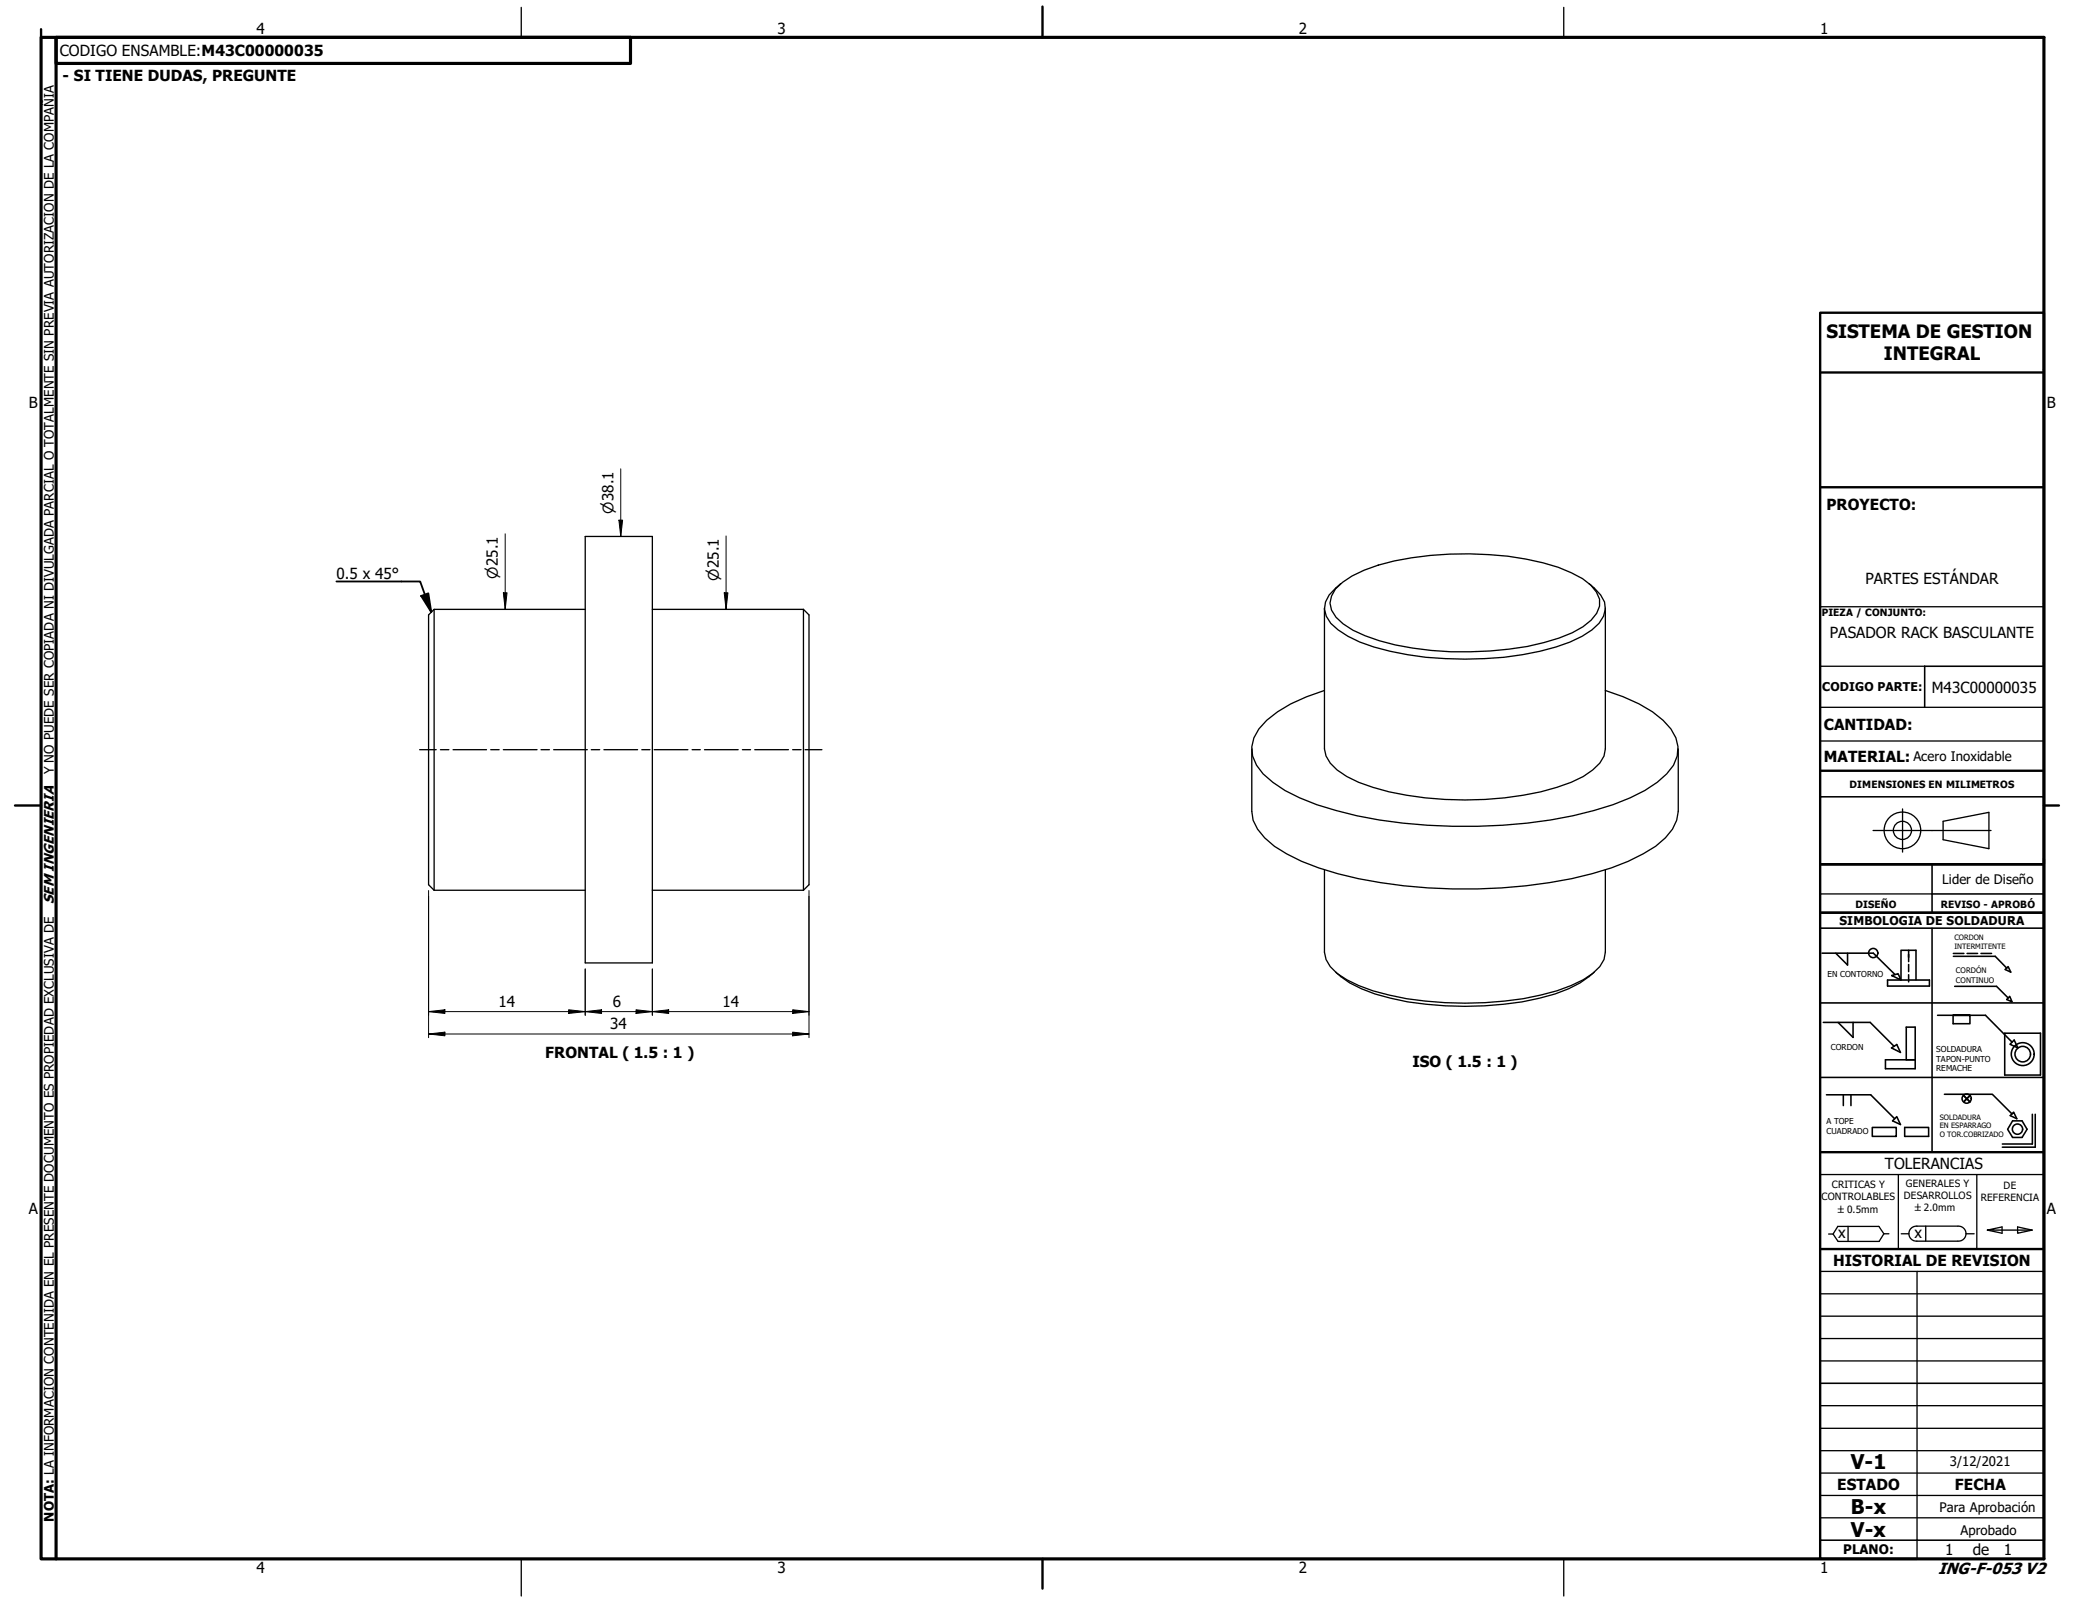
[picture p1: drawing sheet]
<svg xmlns="http://www.w3.org/2000/svg" width="279mm" height="216mm" viewBox="0 0 279 216" stroke-linecap="round" stroke-linejoin="round" font-family="sans-serif">
<!-- layer: Visible (ISO) -->
<g fill="none" stroke="#000" stroke-width=".18">
<path d="M78.4 71.9h9v57.1h-9zM179 78.9a12.3 12.3 0 0 1 5.7-3.2 44.7 44.7 0 0 1 24.1 .3l1.8 .8a6 6 0 0 1 3.7 3.5v.9l-.3 1a9.2 9.2 0 0 1-5.1 3.3 43.1 43.1 0 0 1-17.1 1.7 29.9 29.9 0 0 1-10.5-2.7l-1.3-.9-1-.9a2.73 2.73 0 0 1 0-3.8zM179.7 78.2l-.7 .6a3.1 3.1 0 0 0-.7 4.7 13.2 13.2 0 0 0 5.8 3.2 46.6 46.6 0 0 0 24.4 0 12.6 12.6 0 0 0 5.8-3.2 2.83 2.83 0 0 0 .2-3.8l-1.6-1.5M58.2 81.7v37.6M58.2 81.7l-.8 .7v36.2l.8 .7M58.2 81.7h20.2M87.4 81.7h20.3M107.7 81.7l.7 .7v36.2l-.7 .7M107.7 81.7v37.6M177.5 81.5v18.9l.2 .9 .6 1a11.6 11.6 0 0 0 5.7 3.2 45.7 45.7 0 0 0 24.6 0 11.5 11.5 0 0 0 5.8-3.2l.5-1 .2-.9v-18.9M177.5 92.5a20 20 0 0 0-7.7 4 4.9 4.9 0 0 0-1.9 4.8l.5 1.3 .9 1.1a18.2 18.2 0 0 0 7.2 4.1 66.4 66.4 0 0 0 24.9 2.8 51.7 51.7 0 0 0 17-3.7 12.8 12.8 0 0 0 5.9-4.3 4.2 4.2 0 0 0-.4-4.9 14.2 14.2 0 0 0-6.4-4.3l-2.4-.9M243.9 89.3h14"/>
<path d="M243.9 81.3h30M243.9 94.8h30M243.9 99.3h30M58.2 119.3h20.2M87.4 119.3h20.3M167.7 100.4v8.3l.2 1.2a9 9 0 0 0 4.5 4.5 36.9 36.9 0 0 0 12.6 3.9 72.4 72.4 0 0 0 28.4-1.2 27.2 27.2 0 0 0 8.5-3.7l1.3-1.1 .9-1.2 .6-1.2 .2-1.2v-8.3M177.5 116.6v11a4.8 4.8 0 0 0 3 3.7 24.7 24.7 0 0 0 8 2.5 47.6 47.6 0 0 0 20.1-1 12.2 12.2 0 0 0 5.8-3.3l.5-.9 .2-1v-11M243.9 119.8h15M179 130.3a12.4 12.4 0 0 0 5.3 2.9 44.7 44.7 0 0 0 24.1 0 13 13 0 0 0 5.2-2.9M243.9 179.4h30M243.9 176.4h30M243.9 173.4h30"/>
<path d="M243.9 170.4h30M247.6 164.4v2M252.4 165.3l-.6 1.1h-5.5l-.7-1h-.6M253.1 165.3h-.7l-.6-.9h-5.5l-.7 1M254.8 165.3h1M256.9 166.3h5.5M256.9 164.3h5.5M256.9 164.3a1.01 1.01 0 0 0-1.1 1 1.01 1.01 0 0 0 1.1 1M256.9 170.4v38.5M258.1 164.3v2M262.4 164.3a1.01 1.01 0 0 1 1.1 1 1.01 1.01 0 0 1-1.1 1M263.5 165.3h1"/>
<path d="M266.3 164.9l2 .4v-.9l-2 .5h6M270.4 164.4l1.9 .5-1.9 .4zM243.9 182.4h30"/>
</g>
<!-- layer: Title (ISO) -->
<path d="M243.9 49.9h30M243.9 65.3v-23.4h30v164.5M243.9 65.3v57M243.9 65.3h30M243.9 103.3h30M273.9 115.8h-30h30M243.9 122.3v32.1h30M243.9 122.3h30M243.9 154.4v54.5h13M243.9 167.4h30" fill="none" stroke="#000" stroke-width=".32"/>
<!-- layer: Title (ANSI) -->
<g fill="none" stroke="#000" stroke-width=".21">
<path d="M273.9 89.3h-16v5.5M243.9 106.8h30M258.9 119.8h15M258.9 115.8v6.5M243.9 122.3h30h-29.7M243.9 124.4h30M243.9 134.4h30M244.2 127.7h6.8l2.9 2.9M244.3 137h6.3l3.2 3.2M246 127.7l1.6 1.6v-1.6M246.3 137l2 2v-2M252.9 131.3h5.7v.9h-5.7z"/>
<path d="M253.5 130.7l.9-.2 .3 .8zM254.7 131.3v-3.9h2.1v3.9M255.8 127.4v1.5M255.8 129.3v.9M255.8 130.6v1M258.9 124.4v30M259.6 136.1h6.5l3.5 3.6M261.7 136.1v1.1h2.3v-1.1h-2.3h2.3M261.8 127.8h1.4M261.8 128.2h5.6l1.5 1.6M261.9 132.2h5.6l1.6 1.5M263.6 127.8h1.4"/>
<path d="M265.5 127.8h1.4M268.6 138.5h4.8v5.6h-4.8zM269.1 129.5l.4 .8-.8-.4zM269.3 133.5l.3 .8-.7-.4zM269.9 139.4l.5 1-1.1-.5zM243.9 144.4h30M244.8 146.7h5.9l3.2 3.2M247 146.7v1.5M248 146.7v1.5M250.9 151.1h3.2v1.2h-3.2zM253.5 140.4l.7-.4 .5 1zM254.2 149.6l.5 1.1-1.1-.5z"/>
<path d="M255.2 151.1h3.2v1.2h-3.2zM255.4 142v-4.3h1.2v5.5h-3.9v-1.2h3.9M260.6 146.6h6.4l2.6 2.7M263.1 146.8l.9 .9M264 146.8l-.9 .9 .9-.9M269.4 149.5l.4-.5 .5 .9zM269.7 150.2h1.3l.6 1.1-.6 1.1h-1.3l-.7-1.1zM272.3 149.3v4h-4M272.7 149.3v4.4h-4.4M243.9 185.4h30M243.9 206.4h30"/>
<circle cx="251" cy="127.7" r=".62"/>
<circle cx="263.5" cy="147.2" r=".62"/>
<circle cx="270.4" cy="151.3" r=".69"/>
<circle cx="271.1" cy="141.3" r="1.53"/>
<circle cx="271.1" cy="141.3" r="1.04"/>
</g>
<g fill="none" stroke="#000" stroke-width=".18">
<path d="M260.4 110.1l6.1-1.2v4.8l-6.1-1.2zM243.9 157.4h30M254.4 157.4v10M264.9 157.4v10M243.9 191.4h30M243.9 194.4h30M243.9 188.4h30M243.9 197.4h30M243.9 203.4h30M243.9 200.4h30"/>
<circle cx="254.9" cy="111.3" r="2.45"/>
<circle cx="254.9" cy="111.3" r="1.22"/>
</g>
<!-- layer: Centerline (ANSI) -->
<path d="M251 111.3h15.8M255 108.4v5.8" fill="none" stroke="#000" stroke-width=".18"/>
<!-- layer: Border (ANSI) -->
<path d="M5.5 5h268.4v203.9h-268.4zM7.5 5h77v3.5h-77zM7.5 5v203.9" fill="none" stroke="#000" stroke-width=".42"/>
<!-- layer: Border (ISO) -->
<path d="M5.5 3.9v1.1M139.7 .9v4.1M2 107.9h3.5M273.9 107.9h2M139.7 208.9v4" fill="none" stroke="#000" stroke-width=".32"/>
<!-- layer: Border (ANSI) -->
<path d="M69.8 1v4M209.5 1v4M69.8 208.9v5M209.5 208.9v5" fill="none" stroke="#000" stroke-width=".18"/>
<!-- layer: Work Axis (ISO) -->
<g fill="none" stroke="#000" stroke-width=".18">
<path d="M56.2 100.5h2.3M59 100.5h1.1M60.7 100.5h4.5M65.8 100.5h1.1M67.5 100.5h4.5M72.5 100.5h1.1M74.2 100.5h4.5M79.2 100.5h1.2M80.9 100.5h4.5M86 100.5h1.1M87.7 100.5h4.5M92.7 100.5h1.1"/>
<path d="M94.4 100.5h4.5M99.5 100.5h1.1M101.1 100.5h4.6M106.2 100.5h1.2M107.9 100.5h2.2"/>
</g>
<!-- layer: Dimension (ISO) -->
<g fill="none" stroke="#000" stroke-width=".13">
<path d="M67.5 79.4h.4l-.2 2.3zM67.7 71.5v10.2M82.9 69.7h.5l-.2 2.2zM83.2 62.8v9.1M97 79.4h.5l-.2 2.3zM97.3 71.8v9.9M57.4 119.3v19.8M108.4 119.3v19.8M57.4 138.6l2.2-.3v.5zM57.4 135.6l2.2-.3v.5zM57.4 138.6h51M57.4 135.6h51"/>
<path d="M76.2 135.3l2.2 .3-2.2 .2zM78.4 135.6l2.2-.3v.5zM78.4 129.9v6.2M85.2 135.3l2.2 .3-2.2 .2zM87.4 135.6l2.2-.3v.5zM87.4 129.9v6.2M106.2 138.3l2.2 .3-2.2 .2zM106.2 135.3l2.2 .3-2.2 .2z"/>
</g>
<g fill="#000">
<path d="M67.5 79.4h.4l-.2 2.3z" fill-rule="evenodd"/>
<path d="M82.9 69.7h.5l-.2 2.2z" fill-rule="evenodd"/>
<path d="M97 79.4h.5l-.2 2.3z" fill-rule="evenodd"/>
<path d="M57.4 138.6l2.2-.3v.5z" fill-rule="evenodd"/>
<path d="M57.4 135.6l2.2-.3v.5z" fill-rule="evenodd"/>
<path d="M76.2 135.3l2.2 .3-2.2 .2z" fill-rule="evenodd"/>
<path d="M78.4 135.6l2.2-.3v.5z" fill-rule="evenodd"/>
<path d="M85.2 135.3l2.2 .3-2.2 .2z" fill-rule="evenodd"/>
<path d="M87.4 135.6l2.2-.3v.5z" fill-rule="evenodd"/>
<path d="M106.2 138.3l2.2 .3-2.2 .2z" fill-rule="evenodd"/>
<path d="M106.2 135.3l2.2 .3-2.2 .2z" fill-rule="evenodd"/>
</g>
<!-- layer: Symbol (ISO) -->
<path d="M45.1 77.9h11.2l1.5 4.1M56.4 79.9l1-.4 .4 2.5z" fill="none" stroke="#000" stroke-width=".25"/>
<path d="M56.4 79.9l1-.4 .4 2.5z" fill-rule="evenodd" fill="#000"/>
<g font-size="2.7">
<text x="248" y="196.9">V-1</text>
<text x="248" y="202.9">B-x</text>
<text x="248" y="205.9">V-x</text>
</g>
<g font-size="2.5">
<text x="244.8" y="45.3">SISTEMA DE GESTION</text>
<text x="252.4" y="48.3">INTEGRAL</text>
</g>
<text font-size="2.2" x="259.7" y="210.9">ING-F-053 V2</text>
<g font-size="2">
<text x="34.4" y="4.6">4</text>
<text x="104.2" y="4.6">3</text>
<text x="174.1" y="4.6">2</text>
<text x="243.9" y="4.6">1</text>
<text x="8" y="7.5">CODIGO ENSAMBLE:M43C00000035</text>
<text x="8.4" y="10.9">- SI TIENE DUDAS, PREGUNTE</text>
<text x="3.9" y="54.7">B</text>
<text x="274.3" y="54.7">B</text>
<text x="244.8" y="68.3">PROYECTO:</text>
<text x="45.1" y="77.6">0.5 x 45°</text>
<text x="250" y="78.3">PARTES ESTÁNDAR</text>
<text x="245.2" y="85.5">PASADOR RACK BASCULANTE</text>
<text x="258.9" y="92.8">M43C00000035</text>
<text x="244.4" y="97.8">CANTIDAD:</text>
<text x="244.4" y="102.1">MATERIAL:</text>
<text x="66.8" y="135">14</text>
<text x="81.8" y="137.9">34</text>
<text x="82.1" y="134.9">6</text>
<text x="96.8" y="135">14</text>
<text x="73.1" y="141.8">FRONTAL ( 1.5 : 1 )</text>
<text x="189.3" y="142.9">ISO ( 1.5 : 1 )</text>
<text x="252.6" y="156.7">TOLERANCIAS</text>
<text x="3.8" y="162.7">A</text>
<text x="246.3" y="165.9">x</text>
<text x="256.5" y="165.9">x</text>
<text x="274.3" y="162.7">A</text>
<text x="245.6" y="169.7">HISTORIAL DE REVISION</text>
<text x="246.2" y="199.6">ESTADO</text>
<text x="262" y="199.6">FECHA</text>
<text x="260.7" y="208.5">1</text>
<text x="264.4" y="208.5">de</text>
<text x="268.5" y="208.5">1</text>
<text x="34.4" y="210.8">4</text>
<text x="104.2" y="210.8">3</text>
<text x="174.1" y="210.8">2</text>
<text x="243.9" y="210.8">1</text>
</g>
<g font-size="1.9">
<text x="82.2" y="68.8" transform="rotate(-90 82.2 68.8)">⌀38.1</text>
<text x="66.7" y="77.5" transform="rotate(-90 66.7 77.5)">⌀25.1</text>
<text x="96.3" y="77.8" transform="rotate(-90 96.3 77.8)">⌀25.1</text>
<text x="7.2" y="121.1" transform="rotate(-90 7.2 121.1)">SEM INGENIERIA</text>
</g>
<g font-size="1.8">
<text x="256.4" y="102">Acero Inoxidable</text>
<text x="7.2" y="103.8" transform="rotate(-90 7.2 103.8)">Y NO PUEDE SER COPIADA NI DIVULGADA PARCIAL O TOTALMENTE SIN PREVIA AUTORIZACION DE LA COMPAÑIA</text>
<text x="260.3" y="118.5">Lider de Diseño</text>
<text x="261.3" y="196.5">3/12/2021</text>
<text x="7.2" y="203.9" transform="rotate(-90 7.2 203.9)">NOTA: LA INFORMACION CONTENIDA EN EL PRESENTE DOCUMENTO ES PROPIEDAD EXCLUSIVA DE</text>
<text x="259.9" y="202.7">Para Aprobación</text>
<text x="247" y="208.3">PLANO:</text>
<text x="262.7" y="205.8">Aprobado</text>
</g>
<g font-size="1.6">
<text x="244.2" y="92.6">CODIGO PARTE:</text>
<text x="246.5" y="123.9">SIMBOLOGIA DE SOLDADURA</text>
</g>
<g font-size="1.3">
<text x="244.1" y="82.6">PIEZA / CONJUNTO:</text>
<text x="247.8" y="105.6">DIMENSIONES EN MILIMETROS</text>
<text x="248.6" y="121.7">DISEÑO</text>
<text x="260.1" y="121.7">REVISO - APROBÓ</text>
<text x="244.1" y="160.9">CONTROLABLES</text>
<text x="245.5" y="159.2">CRITICAS Y</text>
<text x="255.1" y="160.7">DESARROLLOS</text>
<text x="255.4" y="159.1">GENERALES Y</text>
<text x="265.4" y="160.9">REFERENCIA</text>
<text x="268.5" y="159.3">DE</text>
<text x="246.3" y="162.5">±0.5mm</text>
<text x="256.6" y="162.3">±2.0mm</text>
</g>
<g font-size="1.1">
<text x="244.9" y="130.9">EN CONTORNO</text>
<text x="245.4" y="140.7">CORDON</text>
<text x="259.5" y="141">SOLDADURA</text>
<text x="259.5" y="142.3">TAPON-PUNTO</text>
<text x="259.5" y="143.6">REMACHE</text>
<text x="244.8" y="150.6">A TOPE</text>
<text x="244.8" y="151.9">CUADRADO</text>
</g>
<g font-size="1">
<text x="261.9" y="126">CORDON</text>
<text x="261.9" y="127.2">INTERMITENTE</text>
<text x="262.1" y="130.4">CORDÓN</text>
<text x="262.1" y="131.7">CONTINUO</text>
<text x="259.9" y="150">SOLDADURA</text>
<text x="259.9" y="151.2">EN ESPARRAGO</text>
<text x="259.9" y="152.4">O TOR.COBRIZADO</text>
</g>
</svg>
